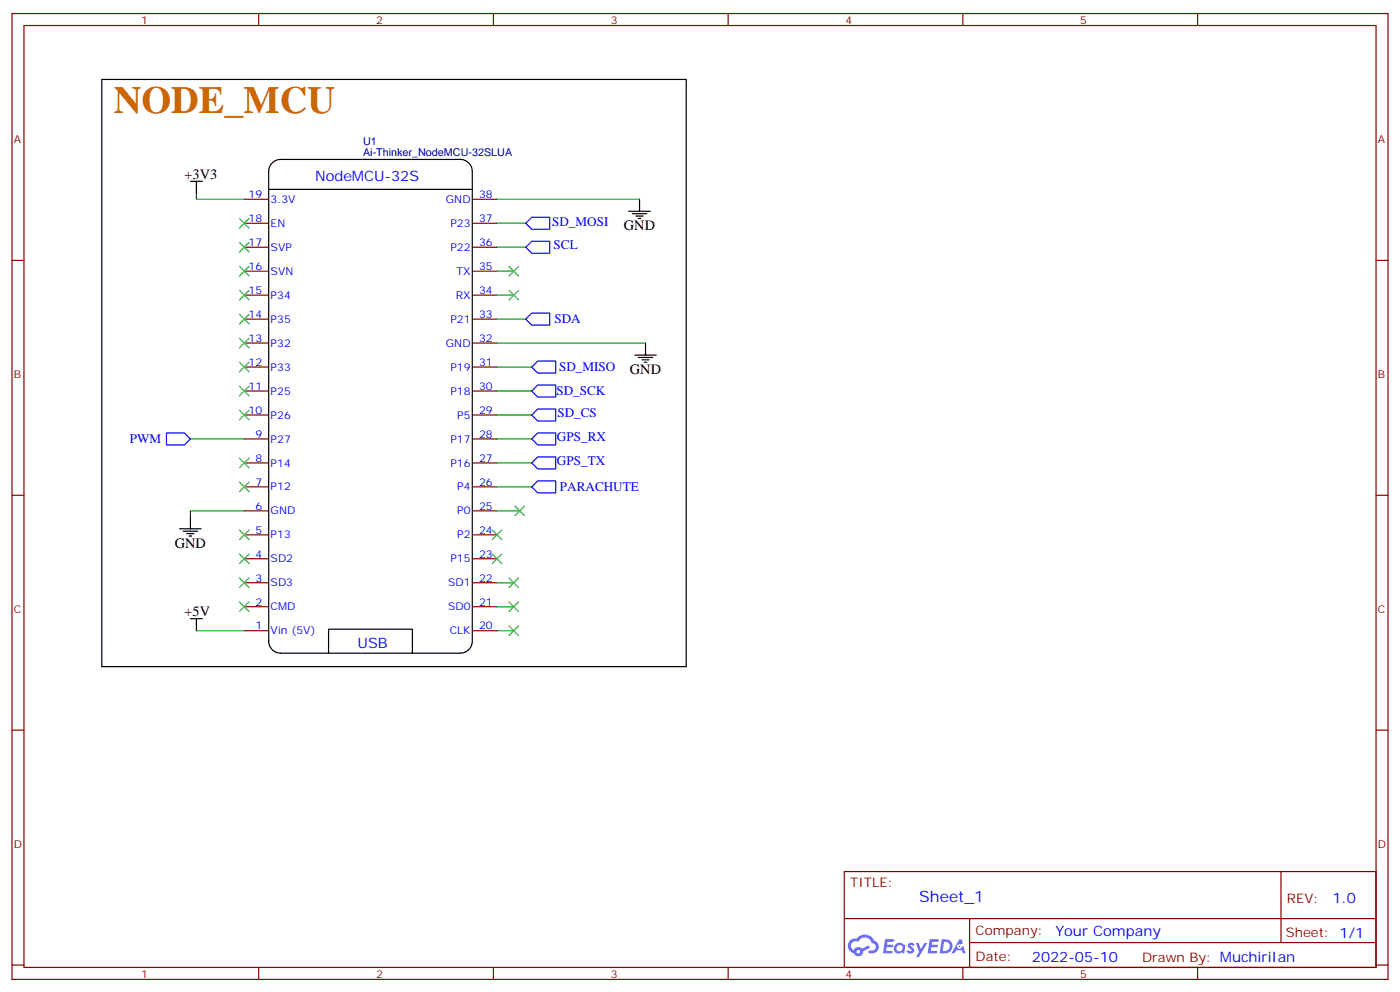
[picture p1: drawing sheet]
<svg xmlns="http://www.w3.org/2000/svg" width="412mm" height="292mm" viewBox="0 0 412 292" stroke-linecap="round" stroke-linejoin="round" font-family="sans-serif">
<g fill="none" stroke="#870000" stroke-width=".35">
<path d="M3.5 4h405.4v284.3h-405.4zM7.1 7.5h398.2v277.3h-398.2zM76.2 4v3.5M145.3 4v3.5M214.5 4v3.5M283.6 4v3.5M352.8 4v3.5M3.5 76.7h3.6M405.3 76.7h3.6M3.5 145.8h3.6M405.3 145.8h3.6M3.5 214.9h3.6"/>
<path d="M405.3 214.9h3.6M248.7 256.6h156.6v28.2h-156.6zM377.3 256.6v20.9M248.7 270.4h156.5M285.6 277.5h119.6M285.6 270.4v14.1M3.5 284.1h3.6M76.2 284.8v3.5M145.3 284.8v3.5M214.5 284.8v3.5M283.6 284.8v3.5M352.8 284.8v3.5"/>
<path d="M405.3 284.1h3.6"/>
</g>
<g fill="#5487ff">
<path d="M267.7 277.8a1.22 1.22 0 0 1 1.7 .2l-.4 .6a.47 .47 0 0 0-.3-.4 .47 .47 0 0 0-.5 .2l.1 .2a1.14 1.14 0 0 1 .8 1.8 1.14 1.14 0 0 1-1.9 0l-.2-.2 .5-.6 .7 .4a.29 .29 0 0 0 .3-.2 .29 .29 0 0 0-.2-.3 1.04 1.04 0 0 1-.6-1.7z"/>
<path d="M260.7 276.5h2.4l.3 .2-.2 .5h-1.8l-.1 .9h1.5l.3 .4-.3 .3h-1.6l-.2 1.1 1.7 .1 .2 .3-.2 .3-2.6 .1z"/>
<path d="M273.8 276.5h2.4l.3 .2-.1 .5h-1.8l-.2 .9h1.6l.3 .4-.4 .3h-1.6l-.1 1.1 1.7 .1 .2 .3-.2 .3-2.6 .1z"/>
<path d="M282.6 276.5h.7l.3 1.3-.6 .3a.69 .69 0 0 0-1 .3 .69 .69 0 0 0 .4 .9 .69 .69 0 0 0 .9-.6l.5-.3 .6 2.2h-.8l-.2-.8h-1.8l-.5 .8h-.8z"/>
<path d="M269.8 277.6h.8l.6 1.8 1.1-1.8h.9l-2.6 4.2h-.8l.9-1.6z"/>
<path d="M277.4 276.5l-.6 4.2h1.3a2.11 2.11 0 0 0 2.5-2.2 2.11 2.11 0 0 0-2.5-2zM278.1 277.2a1.39 1.39 0 0 1 1.7 1.5 1.39 1.39 0 0 1-1.8 1.2h-.3z"/>
<path d="M263.7 278.1a1.54 1.54 0 0 0-.1 2.2 1.54 1.54 0 0 0 2.2 .1l.6 .3 .3-2.3-.2-.3h-.4a1.49 1.49 0 0 0-2.4 0zM264 279.1a.94 .94 0 0 1 1.8 0 .94 .94 0 0 1-1.8 0z"/>
<path d="M250.4 276.9a2.18 2.18 0 0 0 1.1 3.7 1.44 1.44 0 0 0 1.6 .9 1.44 1.44 0 0 0 1.2-1.5l2-1-.5-.7-1.9 1a1.47 1.47 0 0 0-2.4 .4 1.39 1.39 0 0 1-.7-1.9 1.39 1.39 0 0 1 2-.5 2.12 2.12 0 0 1 2.2-1.3 2.12 2.12 0 0 1 1.9 1.7 1.14 1.14 0 0 1 1.1 1.4 1.14 1.14 0 0 1-1.7 .7 .43 .43 0 0 0-.5 .4 .43 .43 0 0 0 .4 .5 1.98 1.98 0 0 0 2.5-1.3 1.98 1.98 0 0 0-1.2-2.5 3.1 3.1 0 0 0-5.3-.7l-.9 .1zM252.3 280.2a.55 .55 0 0 1 1.1 0 .55 .55 0 0 1-1.1 0z"/>
<circle cx="282.6" cy="278.6" r=".26"/>
</g>
<g fill="none" stroke="#000" stroke-width=".35">
<path d="M30 23.4h172.1v172.9h-172.1zM56.1 53.4h3.5M57.9 53.4v3.5M79.1 50.4v138.4a3.5 3.5 0 0 0 3.6 3.5h52.9a3.5 3.5 0 0 0 3.5-3.5M79.1 55.8h60M79.1 50.5a3.5 3.5 0 0 1 3.6-3.6h52.9a3.5 3.5 0 0 1 3.5 3.6M139.1 50.5v138.1M188.4 58.7v3.5M185.2 62.2h6.4M186.3 62.9h4.2M187.3 63.6h2.1M188 64.3h.7"/>
<path d="M187 104.5h6.3M188 105.2h4.3M189.1 105.9h2.1M189.8 106.6h.7M190.1 101v3.5M52.9 155.7h6.4M54 156.4h4.2M55 157.1h2.1M55.7 157.8h.7M56.1 152.2v3.5M56.1 182.1h3.5M57.9 182.1v3.6"/>
<path d="M96.8 192.3v-7.1h24.7v7.1"/>
</g>
<g fill="none" stroke="#870000" stroke-width=".35">
<path d="M72 58.7h7M139.3 58.7h7.1M72 65.7h7M72 72.8h7M72 79.8h7M139.3 65.7h7.1M139.3 72.8h7.1M139.3 79.8h7.1M72 86.9h7M72 93.9h7M139.3 86.9h7.1M139.3 93.9h7.1"/>
<path d="M72 101h7M72 108.1h7M72 115.1h7M139.3 101h7.1M139.3 108.1h7.1M139.3 115.1h7.1M72 122.2h7M72 129.2h7M72 136.3h7M139.3 122.2h7.1M139.3 129.2h7.1M139.3 136.3h7.1"/>
<path d="M72 143.3h7M72 150.4h7M72 157.4h7M139.3 143.3h7.1M139.3 150.4h7.1M139.3 157.4h7.1M72 164.5h7M72 171.6h7M72 178.6h7M139.3 164.5h7.1M139.3 171.6h7.1M139.3 178.6h7.1"/>
<path d="M72 185.7h7M139.3 185.7h7.1"/>
</g>
<path d="M154.9 72.8l1.7-1.8h5.3v3.5h-5.3zM156.6 64h5.3v3.5h-5.3l-1.7-1.8zM154.9 93.9l1.7-1.7h5.3v3.5h-5.3zM156.6 108.1l1.8-1.8h5.3v3.5h-5.3zM158.4 113.3h5.3v3.6h-5.3l-1.8-1.8zM49 127.5h5.3l1.8 1.7-1.8 1.8h-5.3zM156.6 136.3l1.8-1.8h5.3v3.5h-5.3zM156.6 129.2l1.8-1.7h5.3v3.5h-5.3zM156.6 122.2l1.8-1.8h5.3v3.5h-5.3zM156.6 143.3l1.8-1.7h5.3v3.5h-5.3z" fill="none" stroke="#00f" stroke-width=".35"/>
<g fill="none" stroke="#008700" stroke-width=".35">
<path d="M57.9 56.9v1.8h14.1M146.4 58.7h42M146.4 65.7h8.5M146.4 72.8h8.5M146.4 79.8h4.9M146.4 93.9h8.5M146.4 86.9h4.9M146.4 108.1h10.2M146.4 101h43.7M146.4 115.1h10.2M56.1 129.2h15.9M146.4 122.2h10.2"/>
<path d="M146.4 129.2h10.2M146.4 136.3h10.2M72 150.4h-15.9v1.8M146.4 143.3h10.2M146.4 150.4h6.7M146.4 171.6h4.9M146.4 178.6h4.9M57.9 185.7h14.1M146.4 185.7h4.9"/>
</g>
<g fill="none" stroke="#3c3" stroke-width=".35">
<path d="M70.6 64.3l2.8 2.8M70.6 71.4l2.8 2.8M70.6 78.4l2.8 2.8M73.4 64.3l-2.8 2.8M73.4 71.4l-2.8 2.8M73.4 78.4l-2.8 2.8M149.9 78.4l2.9 2.8M152.8 78.4l-2.9 2.8M70.6 85.5l2.8 2.8M70.6 92.5l2.8 2.9M70.6 99.6l2.8 2.8M73.4 85.5l-2.8 2.8"/>
<path d="M73.4 92.5l-2.8 2.9M73.4 99.6l-2.8 2.8M149.9 85.5l2.9 2.8M152.8 85.5l-2.9 2.8M70.6 113.7l2.8 2.8M70.6 106.6l2.8 2.9M73.4 113.7l-2.8 2.8M73.4 106.6l-2.8 2.9M70.6 120.8l2.8 2.8M70.6 134.9l2.8 2.8M73.4 120.8l-2.8 2.8M73.4 134.9l-2.8 2.8"/>
<path d="M70.6 141.9l2.8 2.8M70.6 156l2.8 2.9M73.4 141.9l-2.8 2.8M73.4 156l-2.8 2.9M145 156l2.8 2.9M147.8 156l-2.8 2.9M151.7 149l2.8 2.8M154.5 149l-2.8 2.8M70.6 163.1l2.8 2.8M70.6 170.1l2.8 2.9M70.6 177.2l2.8 2.8M73.4 163.1l-2.8 2.8"/>
<path d="M73.4 170.1l-2.8 2.9M73.4 177.2l-2.8 2.8M145 163.1l2.8 2.8M147.8 163.1l-2.8 2.8M149.9 177.2l2.9 2.8M149.9 170.1l2.9 2.9M152.8 177.2l-2.9 2.8M152.8 170.1l-2.9 2.9M149.9 184.3l2.9 2.8M152.8 184.3l-2.9 2.8"/>
</g>
<text font-size="11.3" fill="#c60" x="33.5" y="33.3">NODE_MCU</text>
<text font-size="4.6" fill="#00f" x="270.8" y="265.6">Sheet_1</text>
<g font-size="4.2">
<text x="54.3" y="52.7">+3V3</text>
<text x="183.8" y="67.8">GND</text>
<text x="185.6" y="110.2">GND</text>
<text x="51.5" y="161.3">GND</text>
<text x="54.3" y="181.4">+5V</text>
</g>
<g font-size="4.2" fill="#00f">
<text x="92.8" y="53.4">NodeMCU-32S</text>
<text x="105.3" y="190.6">USB</text>
<text x="392.5" y="265.8">1.0</text>
<text x="310.9" y="275.4">Your Company</text>
<text x="304" y="283.2">2022-05-10</text>
</g>
<g font-size="3.9" fill="#00f">
<text x="162.6" y="66.4">SD_MOSI</text>
<text x="163.1" y="73.4">SCL</text>
<text x="163.3" y="95.2">SDA</text>
<text x="164.7" y="109.3">SD_MISO</text>
<text x="163.9" y="116.3">SD_SCK</text>
<text x="164.2" y="122.9">SD_CS</text>
<text x="38.2" y="130.3">PWM</text>
<text x="164.1" y="129.9">GPS_RX</text>
<text x="164.1" y="137">GPS_TX</text>
<text x="164.9" y="144.6">PARACHUTE</text>
</g>
<g font-size="3.9" fill="#800">
<text x="250.5" y="261.2">TITLE:</text>
<text x="379.1" y="265.8">REV:</text>
<text x="287.4" y="275.4">Company:</text>
<text x="378.7" y="276">Sheet: 1/1</text>
<text x="287.4" y="283">Date:</text>
<text x="336.4" y="283.1">Drawn By: MuchiriIan</text>
</g>
<g font-size="3.2" fill="#800">
<text x="41.6" y="7">1</text>
<text x="110.8" y="7">2</text>
<text x="179.9" y="7">3</text>
<text x="249.1" y="7">4</text>
<text x="318.2" y="7">5</text>
<text x="4.1" y="42.1">A</text>
<text x="405.9" y="42.1">A</text>
<text x="4.1" y="111.2">B</text>
<text x="405.9" y="111.2">B</text>
<text x="4.1" y="180.4">C</text>
<text x="405.9" y="180.4">C</text>
<text x="4.1" y="249.5">D</text>
<text x="405.9" y="249.5">D</text>
<text x="41.6" y="287.8">1</text>
<text x="110.8" y="287.8">2</text>
<text x="179.9" y="287.8">3</text>
<text x="249.1" y="287.8">4</text>
<text x="318.2" y="287.8">5</text>
</g>
<g font-size="3.2" fill="#000080">
<text x="107" y="45.9">Ai-Thinker_NodeMCU-32SLUA</text>
<text x="107" y="42.7">U1</text>
</g>
<g font-size="3.2" fill="#00f">
<text x="73.2" y="58.3">19</text>
<text x="79.7" y="59.7">3.3V</text>
<text x="131.4" y="59.7">GND</text>
<text x="141.1" y="58.3">38</text>
<text x="73.2" y="65.4">18</text>
<text x="141.1" y="65.4">37</text>
<text x="79.7" y="66.8">EN</text>
<text x="132.7" y="66.8">P23</text>
<text x="73.2" y="72.4">17</text>
<text x="79.7" y="73.8">SVP</text>
<text x="132.7" y="73.8">P22</text>
<text x="141.1" y="72.4">36</text>
<text x="73.2" y="79.5">16</text>
<text x="79.7" y="80.9">SVN</text>
<text x="134.5" y="80.9">TX</text>
<text x="141.1" y="79.5">35</text>
<text x="73.2" y="86.5">15</text>
<text x="79.7" y="87.9">P34</text>
<text x="134.3" y="87.9">RX</text>
<text x="141.1" y="86.5">34</text>
<text x="73.2" y="93.6">14</text>
<text x="79.7" y="95">P35</text>
<text x="132.7" y="95">P21</text>
<text x="141.1" y="93.6">33</text>
<text x="73.2" y="100.6">13</text>
<text x="141.1" y="100.6">32</text>
<text x="73.2" y="107.7">12</text>
<text x="79.7" y="102.1">P32</text>
<text x="131.4" y="102.1">GND</text>
<text x="141.1" y="107.7">31</text>
<text x="79.7" y="109.1">P33</text>
<text x="132.7" y="109.1">P19</text>
<text x="73.2" y="114.8">11</text>
<text x="79.7" y="116.2">P25</text>
<text x="132.7" y="116.2">P18</text>
<text x="141.1" y="114.8">30</text>
<text x="73.2" y="121.8">10</text>
<text x="79.7" y="123.2">P26</text>
<text x="134.7" y="123.2">P5</text>
<text x="141.1" y="121.8">29</text>
<text x="75.2" y="128.9">9</text>
<text x="79.7" y="130.3">P27</text>
<text x="132.7" y="130.3">P17</text>
<text x="141.1" y="128.9">28</text>
<text x="75.2" y="135.9">8</text>
<text x="79.7" y="137.3">P14</text>
<text x="132.7" y="137.3">P16</text>
<text x="141.1" y="135.9">27</text>
<text x="75.2" y="143">7</text>
<text x="141.1" y="143">26</text>
<text x="79.7" y="144.4">P12</text>
<text x="134.7" y="144.4">P4</text>
<text x="75.2" y="150">6</text>
<text x="79.7" y="151.4">GND</text>
<text x="134.7" y="151.4">P0</text>
<text x="141.1" y="150">25</text>
<text x="75.2" y="157.1">5</text>
<text x="79.7" y="158.5">P13</text>
<text x="134.7" y="158.5">P2</text>
<text x="141.1" y="157.1">24</text>
<text x="75.2" y="164.1">4</text>
<text x="79.7" y="165.6">SD2</text>
<text x="132.7" y="165.6">P15</text>
<text x="141.1" y="164.1">23</text>
<text x="75.2" y="171.2">3</text>
<text x="79.7" y="172.6">SD3</text>
<text x="132" y="172.6">SD1</text>
<text x="141.1" y="171.2">22</text>
<text x="75.2" y="178.3">2</text>
<text x="79.7" y="179.7">CMD</text>
<text x="132" y="179.7">SD0</text>
<text x="141.1" y="178.3">21</text>
<text x="75.2" y="185.3">1</text>
<text x="141.1" y="185.3">20</text>
<text x="79.7" y="186.7">Vin (5V)</text>
<text x="132.5" y="186.7">CLK</text>
</g>
</svg>
